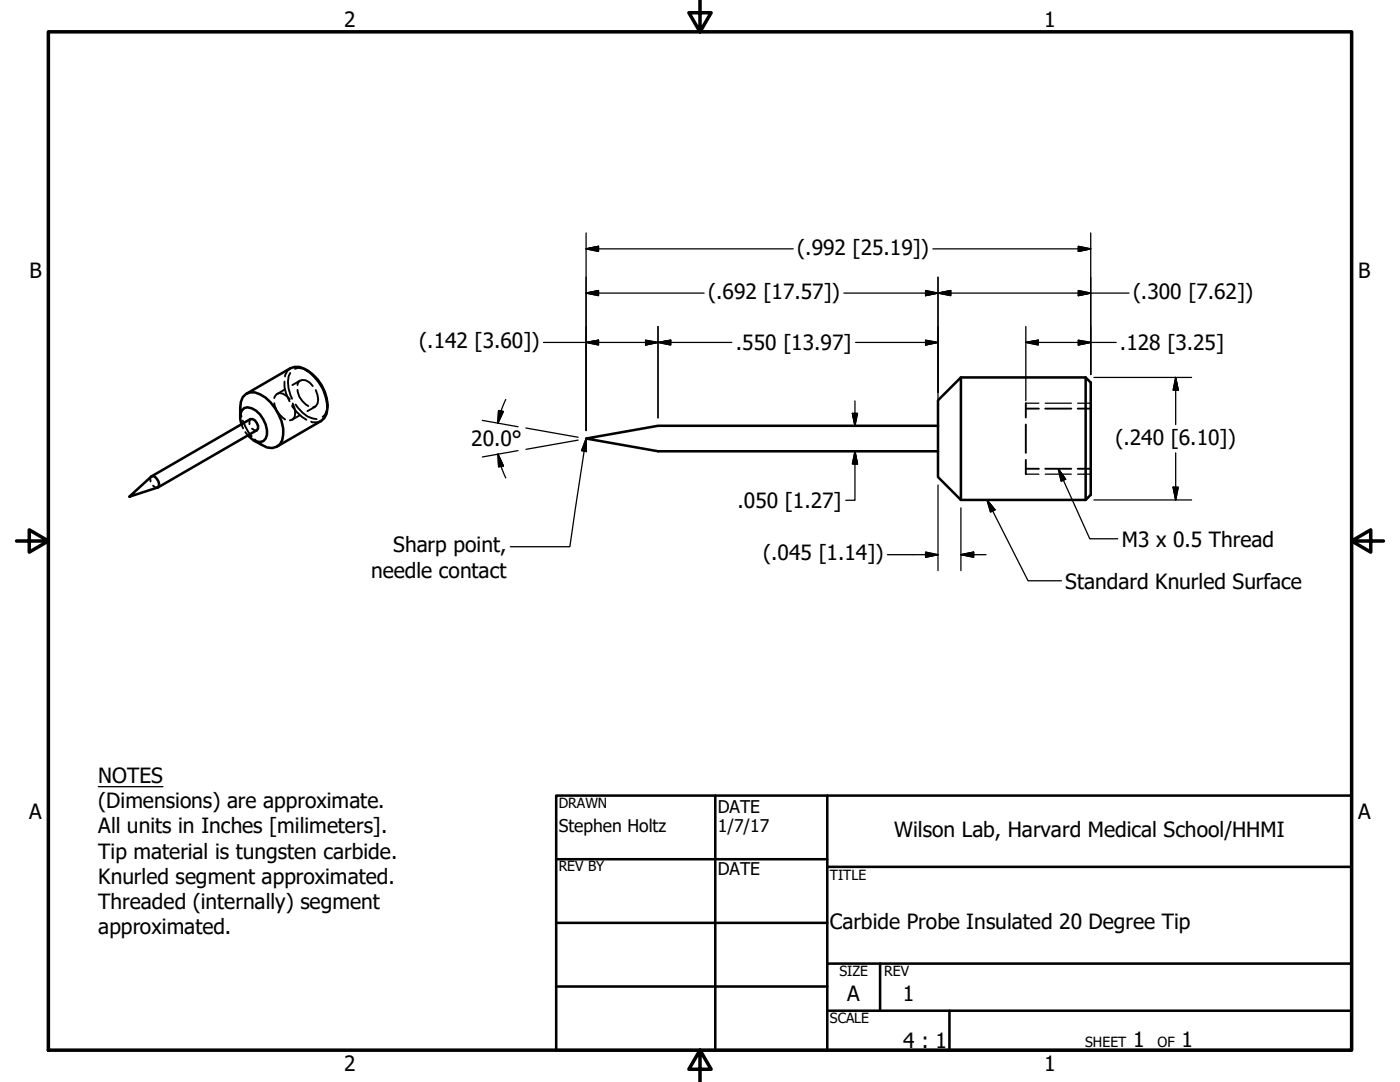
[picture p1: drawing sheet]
<svg xmlns="http://www.w3.org/2000/svg" width="279mm" height="216mm" viewBox="0 0 279 216" stroke-linecap="round" stroke-linejoin="round" font-family="sans-serif">
<!-- layer: Visible (ANSI) -->
<path d="M49.2 78.5l8.8-5a3.4 3.4 0 0 1 3.8 .8 8.9 8.9 0 0 1 3.4 8.3l-.5 .8-.6 .6-8.8 5.1M61 73.8a8.4 8.4 0 0 1 4.3 7.4M191.8 75.3v24.5M216.7 75.3l1 1v22.4l-1 1.1zM216.7 75.3h-24.9l-4.6 4.6v15.3l4.6 4.6h24.9M25.8 99.1l4.4-4 .3-.1a1.81 1.81 0 0 1 1.2 2l-.3 .3zM30.2 95.1l19.8-11.5a1.53 1.53 0 0 1 1.5 1.9l-.3 .4-19.7 11.4M47.9 83.2v-1.9a2.58 2.58 0 0 1 3-3 8.7 8.7 0 0 1 5.6 7.2v1.2a2.53 2.53 0 0 1-1.4 2.5 2.53 2.53 0 0 1-2.8-.4l-1.7-.9M48.2 84.7a2.6 2.6 0 0 1 .6-3.3 3 3 0 0 1 3.1 1.3 5.1 5.1 0 0 1 1.1 4.8 1.75 1.75 0 0 1-2.7 .1l-.8-.7M187.2 85h-55.9l-14.3 2.5 14.3 2.5h55.9" fill="none" stroke="#000" stroke-width=".51"/>
<!-- layer: Hidden (ANSI) -->
<g fill="none" stroke="#000" stroke-width=".38">
<path d="M54.7 79.4l.5-.7 .6-.3 .7 .1 1.3 1.1M56.8 76.1a7.4 7.4 0 0 0 1 4M56.8 77.7l-1.5 .9M57.9 74.4a5.6 5.6 0 0 0 .4 5.2M58 73.5l-.7 .5-.4 1.1M58.9 73.6l.5-.2 1 .1 1 .5M59.4 76.8l.4-.8a2.02 2.02 0 0 1 2.6 1M59.4 77.8a4 4 0 0 0 2.1 3.2M59.9 75.9l-1.5 .9M63 77.9a3.3 3.3 0 0 1 .1 3.1l-.6 .3M30.2 95.1l-.2 .3v.7M30.5 96.9l.6 .4h.3"/>
<path d="M47.9 81.3l.3 1.8M48.2 84.7l.3 .8M48.5 83.9l1 2.3 .7 .9M49 86.2l.5 .7M50 83.6l-.2 .4v.6M50.3 85.5l.6 .4h.3M50.9 87.7l1.4 1.1M54.7 80.5a4.6 4.6 0 0 0 2.2 3.2M58.3 80.9a7.4 7.4 0 0 0 2.9 2.9M58.4 80.5a2.65 2.65 0 0 1 0 3.2l-.6 .2M59 80.7a6 6 0 0 0 4.2 2.9M59.8 82.9l-1.5 .9"/>
<path d="M62.9 81.2l-1.6 .8M64.1 84l-.9 .3h-.9l-.2-.2M65.3 80.8l-.1 1.1-.4 .9-.4 .4M204.7 93.5h2.6M204.7 81.5h2.6M204.7 80.5v2.8M204.7 84.7v5.7M204.7 91.8v2.8M208.6 93.5h5.2M208.6 81.5h5.2M215.1 93.5h2.6M215.1 81.5h2.6"/>
</g>
<!-- layer: Hidden Narrow (ANSI) -->
<path d="M204.7 94.6h2.6M204.7 80.5h2.6M208.6 94.6h5.2M208.6 80.5h5.2M215.1 94.6h2.6M215.1 80.5h2.6" fill="none" stroke="#000" stroke-width=".25"/>
<!-- layer: Border (ANSI) -->
<path d="M9.7 6.3h260v203.2h-260zM139.7 0v6.3l-2.2-3.8h4.4l-2.2 3.8M3.3 107.9h6.4l-3.9-2.2v4.5l3.9-2.3M269.7 107.9l3.9 2.3v-4.5l-3.9 2.2h6.4M139.7 209.5l2.2 3.9h-4.4l2.2-3.9v6.4" fill="none" stroke="#000" stroke-width=".7"/>
<!-- layer: Title (ANSI) -->
<path d="M111 158.8h158.7v50.7h-158.7zM142.7 158.8v50.7M165.1 158.8v50.7M111 171.4h54.1M165.1 173h104.6M111 184.1h54.1M111 196.8h54.1M165.1 192.3h104.6M175.6 192.3v9.4M165.1 201.7h104.6M189.5 201.7v7.8" fill="none" stroke="#000" stroke-width=".51"/>
<!-- layer: Dimension (ANSI) -->
<g fill="none" stroke="#000" stroke-width=".25">
<path d="M117 58.5l2.4-.5v1zM117 49.7l2.4-.6v1.1zM117 58.5h23.5M117 46.5v39.4M117 49.7h41.3M168.4 58.5h56.9M184.7 58l2.5 .5-2.5 .5zM186.2 49.7h31.5M187.2 58.5l2.5-.5v1zM187.2 55.3v28.1M215.2 58l2.5 .5-2.5 .5zM215.2 49.1l2.5 .6-2.5 .5z"/>
<path d="M217.7 46.5v28.2M100.9 79.7l-.9 2.3M108.5 68.3h37.5M117 68.3l2.4-.4v.9zM128.8 67.9l2.5 .4-2.5 .5zM131.3 68.3l2.6-.4v.9zM131.3 65.2v18.2M170.8 68.3h16.4M184.7 67.9l2.5 .4-2.5 .5zM204.7 68.3l2.5-.4v.9zM204.7 68.3h18.1M204.7 65.2v14.7"/>
<path d="M215.2 67.9l2.5 .4-2.5 .5zM218.3 75.3h19.5M234.6 75.3l.5 2.6h-1zM234.6 75.3v9.4M96.3 83.9l7.1 1.3M99.4 90.6l1.1 2.4-1 .2zM99.4 90.6l.5 2.4M99.5 81.9l1 .2-1.1 2.4zM99.9 82l-.5 2.5M100 93l.9 2.4M103.4 89.9l-7.1 1.3M105 85.4l10.4 1.8"/>
<path d="M115.4 87.8l-10.4 1.9M170.1 82.5h1l-.5 2.5zM170.6 90l.5 2.6h-1zM170.6 90v9.8h-1.8M170.6 80v5M187.2 96.8v17.1M218.3 99.8h19.5M234.1 97.2h1l-.5 2.6zM234.6 90.4v9.4M177.1 110.7h10.1M184.7 110.2l2.5 .5-2.5 .5zM191.8 110.7l2.5-.5v1z"/>
<path d="M191.8 110.7h5M191.8 101.3v12.6"/>
</g>
<g fill="#000" stroke="#000" stroke-width=".25">
<path d="M117 58.5l2.4-.5zM117 58.5l2.4-.5v1zM117 49.7l2.4-.6zM117 49.7l2.4-.6v1.1zM184.7 59l2.5-.5zM184.7 58l2.5 .5-2.5 .5zM187.2 58.5l2.5-.5zM187.2 58.5l2.5-.5v1zM215.2 59l2.5-.5zM215.2 58l2.5 .5-2.5 .5zM215.2 50.2l2.5-.5zM215.2 49.1l2.5 .6-2.5 .5z"/>
<path d="M117 68.3l2.4-.4zM117 68.3l2.4-.4v.9zM128.8 68.8l2.5-.5zM128.8 67.9l2.5 .4-2.5 .5zM131.3 68.3l2.6-.4zM131.3 68.3l2.6-.4v.9zM184.7 68.8l2.5-.5zM184.7 67.9l2.5 .4-2.5 .5zM204.7 68.3l2.5-.4zM204.7 68.3l2.5-.4v.9zM215.2 68.8l2.5-.5zM215.2 67.9l2.5 .4-2.5 .5z"/>
<path d="M234.6 75.3l.5 2.6zM234.6 75.3l.5 2.6h-1zM99.5 81.9l-.1 2.6zM99.5 81.9l1 .2-1.1 2.4zM99.4 90.6l1.1 2.4zM99.4 90.6l1.1 2.4-1 .2zM170.1 82.5l.5 2.5zM170.1 82.5h1l-.5 2.5zM170.6 90l.5 2.6zM170.6 90l.5 2.6h-1zM234.1 97.2l.5 2.6zM234.1 97.2h1l-.5 2.6z"/>
<path d="M184.7 111.2l2.5-.5zM184.7 110.2l2.5 .5-2.5 .5zM191.8 110.7l2.5-.5zM191.8 110.7l2.5-.5v1z"/>
</g>
<!-- layer: Symbol (ANSI) -->
<path d="M117 87.5v2.6l-.9-.2zM117 87.5l-3.3 21.6h-11.8M197 99.8l1.6 1.9-.9 .5zM197 99.8l8.2 16.1h6.6M211.2 93.5l1.5 2.1-.9 .4zM211.2 93.5l6.3 14h5.6M19.6 157h12.9" fill="none" stroke="#000" stroke-width=".25"/>
<path d="M117 87.5v2.6zM117 87.5v2.6l-.9-.2zM211.2 93.5l1.5 2.1zM211.2 93.5l1.5 2.1-.9 .4zM197 99.8l1.6 1.9zM197 99.8l1.6 1.9-.9 .5z" fill="#000" stroke="#000" stroke-width=".25"/>
<g font-size="4.2">
<text x="68.7" y="5.3">2</text>
<text x="208.4" y="5.3">1</text>
<text x="159.1" y="50.9">(.992 [25.19])</text>
<text x="5.9" y="55.5">B</text>
<text x="141.4" y="59.7">(.692 [17.57])</text>
<text x="226.1" y="59.7">(.300 [7.62])</text>
<text x="271.1" y="55.5">B</text>
<text x="83.6" y="69.5">(.142 [3.60])</text>
<text x="146.9" y="69.8">.550 [13.97]</text>
<text x="223.5" y="69.8">.128 [3.25]</text>
<text x="94" y="89">20.0°</text>
<text x="222.6" y="88.7">(.240 [6.10])</text>
<text x="147.2" y="101.3">.050 [1.27]</text>
<text x="78.5" y="110.2">Sharp point,</text>
<text x="152.3" y="111.8">(.045 [1.14])</text>
<text x="223.9" y="109.1">M3 x 0.5 Thread</text>
<text x="74" y="115.3">needle contact</text>
<text x="212.6" y="117.5">Standard Knurled Surface</text>
<text x="19.6" y="156.3">NOTES</text>
<text x="19.6" y="161.3">(Dimensions) are approximate.</text>
<text x="5.8" y="163.4">A</text>
<text x="19.6" y="166.3">All units in Inches [milimeters].</text>
<text x="178.4" y="167.1">Wilson Lab, Harvard Medical School/HHMI</text>
<text x="271" y="163.4">A</text>
<text x="19.6" y="171.3">Tip material is tungsten carbide.</text>
<text x="19.6" y="176.3">Knurled segment approximated.</text>
<text x="19.6" y="181.4">Threaded (internally) segment</text>
<text x="165.6" y="185.3">Carbide Probe Insulated 20 Degree Tip</text>
<text x="19.6" y="186.4">approximated.</text>
<text x="169.1" y="199.8">A</text>
<text x="180.1" y="199.8">1</text>
<text x="180.3" y="209">4 : 1</text>
<text x="226.1" y="209">1</text>
<text x="235.8" y="209">1</text>
<text x="68.7" y="213.6">2</text>
<text x="208.4" y="213.6">1</text>
</g>
<g font-size="3.5">
<text x="111.5" y="165.9">Stephen Holtz</text>
<text x="143.3" y="166.1">1/7/17</text>
<text x="143.3" y="162.2">DATE</text>
<text x="143.3" y="174.5">DATE</text>
</g>
<g font-size="2.8">
<text x="111.5" y="161.3">DRAWN</text>
<text x="111.5" y="173.9">REV BY</text>
<text x="165.6" y="175.5">TITLE</text>
<text x="167.5" y="194.8">SIZE</text>
<text x="176.5" y="194.8">REV</text>
<text x="165.6" y="204.2">SCALE</text>
<text x="216.6" y="209">SHEET</text>
<text x="231" y="209">OF</text>
</g>
</svg>
